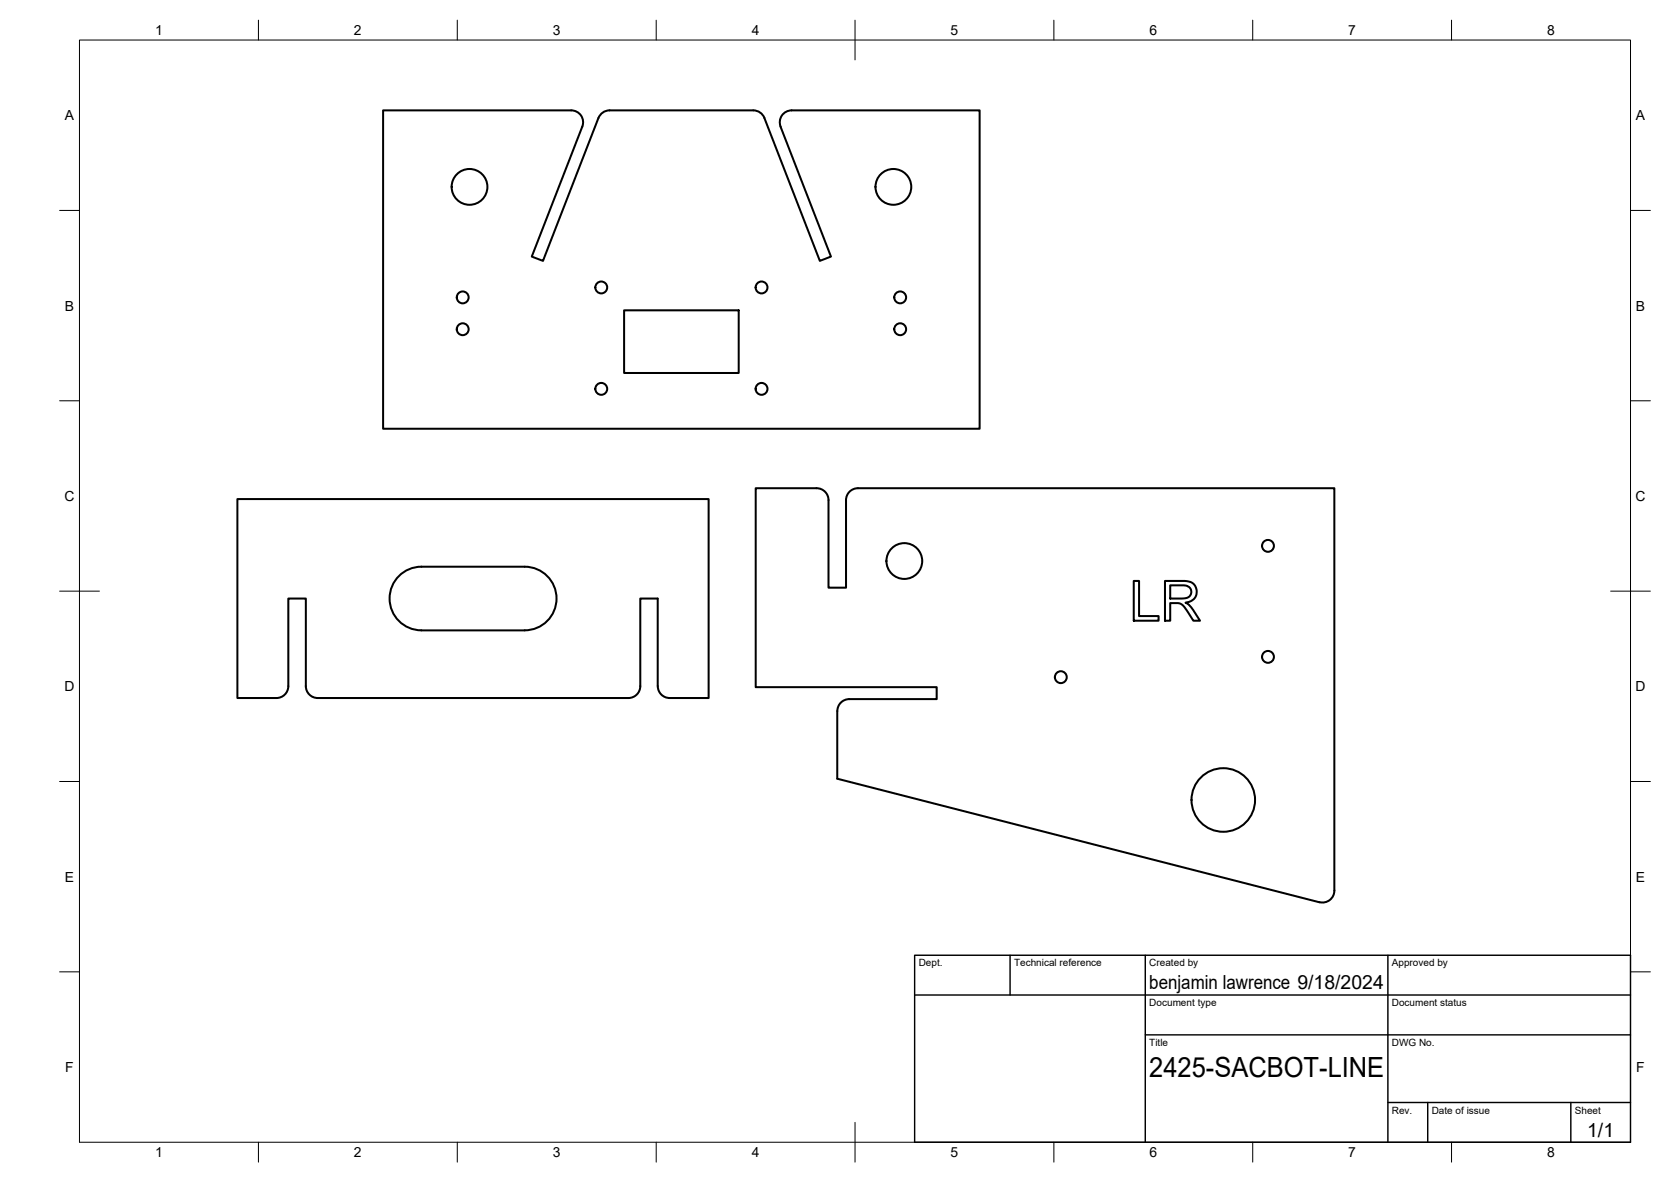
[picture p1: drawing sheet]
<svg xmlns="http://www.w3.org/2000/svg" width="420mm" height="297mm" viewBox="0 0 420 297" stroke-linecap="round" stroke-linejoin="round" font-family="sans-serif">
<!-- layer: Visible -->
<g fill="none" stroke="#000" stroke-width=".51">
<path d="M192.2 29.6l13.9 36 2.8-1.1-12.6-32.7a3 3 0 0 1 2.8-4.1h47.2v80h-150v-80h47.3a3 3 0 0 1 2.8 4.1l-12.7 32.7 2.8 1.1 14-36a3 3 0 0 1 2.8-1.9h36.1a3 3 0 0 1 2.8 1.9M156.9 78h28.8v15.7h-28.8zM208.3 125.7a2.99 2.99 0 0 0-3-3h-15.3v50h45.5v3h-22a3 3 0 0 0-3 3v17l121.3 31a3 3 0 0 0 3.7-2.9M208.3 125.7v22h4.4v-22M212.7 125.7a2.99 2.99 0 0 1 3-3h119.8v101.1M100.3 144.8a8 8 0 0 1 5.6-2.4h26a8 8 0 0 1 8 8 8 8 0 0 1-8 8h-26a8 8 0 0 1-7.3-4.9 8 8 0 0 1 1.7-8.7zM285.1 146h1.3v8.8h4.9v1.2h-6.2zM292.9 146h4.4a2.86 2.86 0 0 1 3.6 2.3 2.74 2.74 0 0 1-2.8 3.2l1.4 1.1 2.2 3.4h-1.6l-2.6-3.8-.7-.5-.7-.1h-1.9v4.4h-1.3zM294.2 147.1h3.2a1.67 1.67 0 0 1 2.1 1.4 1.67 1.67 0 0 1-1.7 1.9h-3.6zM69.5 175.4h-9.8v-50h118.5v50h-9.8a3 3 0 0 1-3-3v-22h-4.4v22a2.99 2.99 0 0 1-3 3h-78.1a2.99 2.99 0 0 1-3-3v-22h-4.4v22a2.99 2.99 0 0 1-3 3"/>
<circle cx="118.1" cy="47" r="4.5"/>
<circle cx="224.6" cy="47" r="4.5"/>
<circle cx="116.3" cy="74.7" r="1.49"/>
<circle cx="151.2" cy="72.2" r="1.49"/>
<circle cx="191.5" cy="72.2" r="1.49"/>
<circle cx="226.3" cy="74.7" r="1.49"/>
<circle cx="116.3" cy="82.7" r="1.49"/>
<circle cx="151.2" cy="97.7" r="1.49"/>
<circle cx="191.5" cy="97.7" r="1.49"/>
<circle cx="226.3" cy="82.7" r="1.49"/>
<circle cx="318.8" cy="137.2" r="1.49"/>
<circle cx="227.4" cy="141" r="4.5"/>
<circle cx="266.7" cy="170.2" r="1.49"/>
<circle cx="318.8" cy="165.1" r="1.49"/>
<circle cx="307.6" cy="201" r="8"/>
</g>
<!-- layer: BORDER -->
<g fill="none" stroke="#000" stroke-width=".25">
<path d="M20 10.1h390v276.9h-390zM65 5.1v5M115 5.1v5M165 5.1v5M215 5.1v10M265 5.1v5M315 5.1v5M365 5.1v5M15 52.9h5M410 52.9h5M15 100.7h5M410 100.7h5"/>
<path d="M15 148.6h10M405 148.6h10M15 196.4h5M410 196.4h5M15 244.2h5M410 244.2h5M65 287v5M115 287v5M165 287v5M215 282.1v9.9M265 287v5M315 287v5"/>
<path d="M365 287v5"/>
</g>
<!-- layer: TITLEBLOCK -->
<path d="M230 240.1h180v46.9h-180zM230 250h180M254 240.1v9.9M288 240.1v46.9M349 240.1v46.9M288 260.1h122M349 277.1h61M359 277.1v9.9M395 277.1v9.9" fill="none" stroke="#000" stroke-width=".36"/>
<text font-size="7" x="289" y="270.6">2425-SACBOT-LINE</text>
<g font-size="4.9">
<text x="289" y="248.5">benjamin lawrence 9/18/2024</text>
<text x="399.1" y="285.7">1/1</text>
</g>
<g font-size="3.5">
<text x="39" y="8.8">1</text>
<text x="89" y="8.8">2</text>
<text x="139" y="8.8">3</text>
<text x="189" y="8.8">4</text>
<text x="239" y="8.8">5</text>
<text x="289" y="8.8">6</text>
<text x="339" y="8.8">7</text>
<text x="389" y="8.8">8</text>
<text x="16.3" y="30.2">A</text>
<text x="411.3" y="30.2">A</text>
<text x="16.3" y="78">B</text>
<text x="411.3" y="78">B</text>
<text x="16.2" y="125.9">C</text>
<text x="411.2" y="125.9">C</text>
<text x="16.2" y="173.7">D</text>
<text x="411.2" y="173.7">D</text>
<text x="16.3" y="221.6">E</text>
<text x="411.3" y="221.6">E</text>
<text x="16.4" y="269.4">F</text>
<text x="411.4" y="269.4">F</text>
<text x="39" y="290.8">1</text>
<text x="89" y="290.8">2</text>
<text x="139" y="290.8">3</text>
<text x="189" y="290.8">4</text>
<text x="239" y="290.8">5</text>
<text x="289" y="290.8">6</text>
<text x="339" y="290.8">7</text>
<text x="389" y="290.8">8</text>
</g>
<g font-size="2.5">
<text x="231" y="242.9">Dept.</text>
<text x="255" y="242.9">Technical reference</text>
<text x="289" y="242.9">Created by</text>
<text x="350" y="242.9">Approved by</text>
<text x="289" y="252.8">Document type</text>
<text x="350" y="252.8">Document status</text>
<text x="289" y="262.9">Title</text>
<text x="350" y="262.9">DWG No.</text>
<text x="350" y="279.9">Rev.</text>
<text x="360" y="279.9">Date of issue</text>
<text x="396" y="279.9">Sheet</text>
</g>
</svg>
